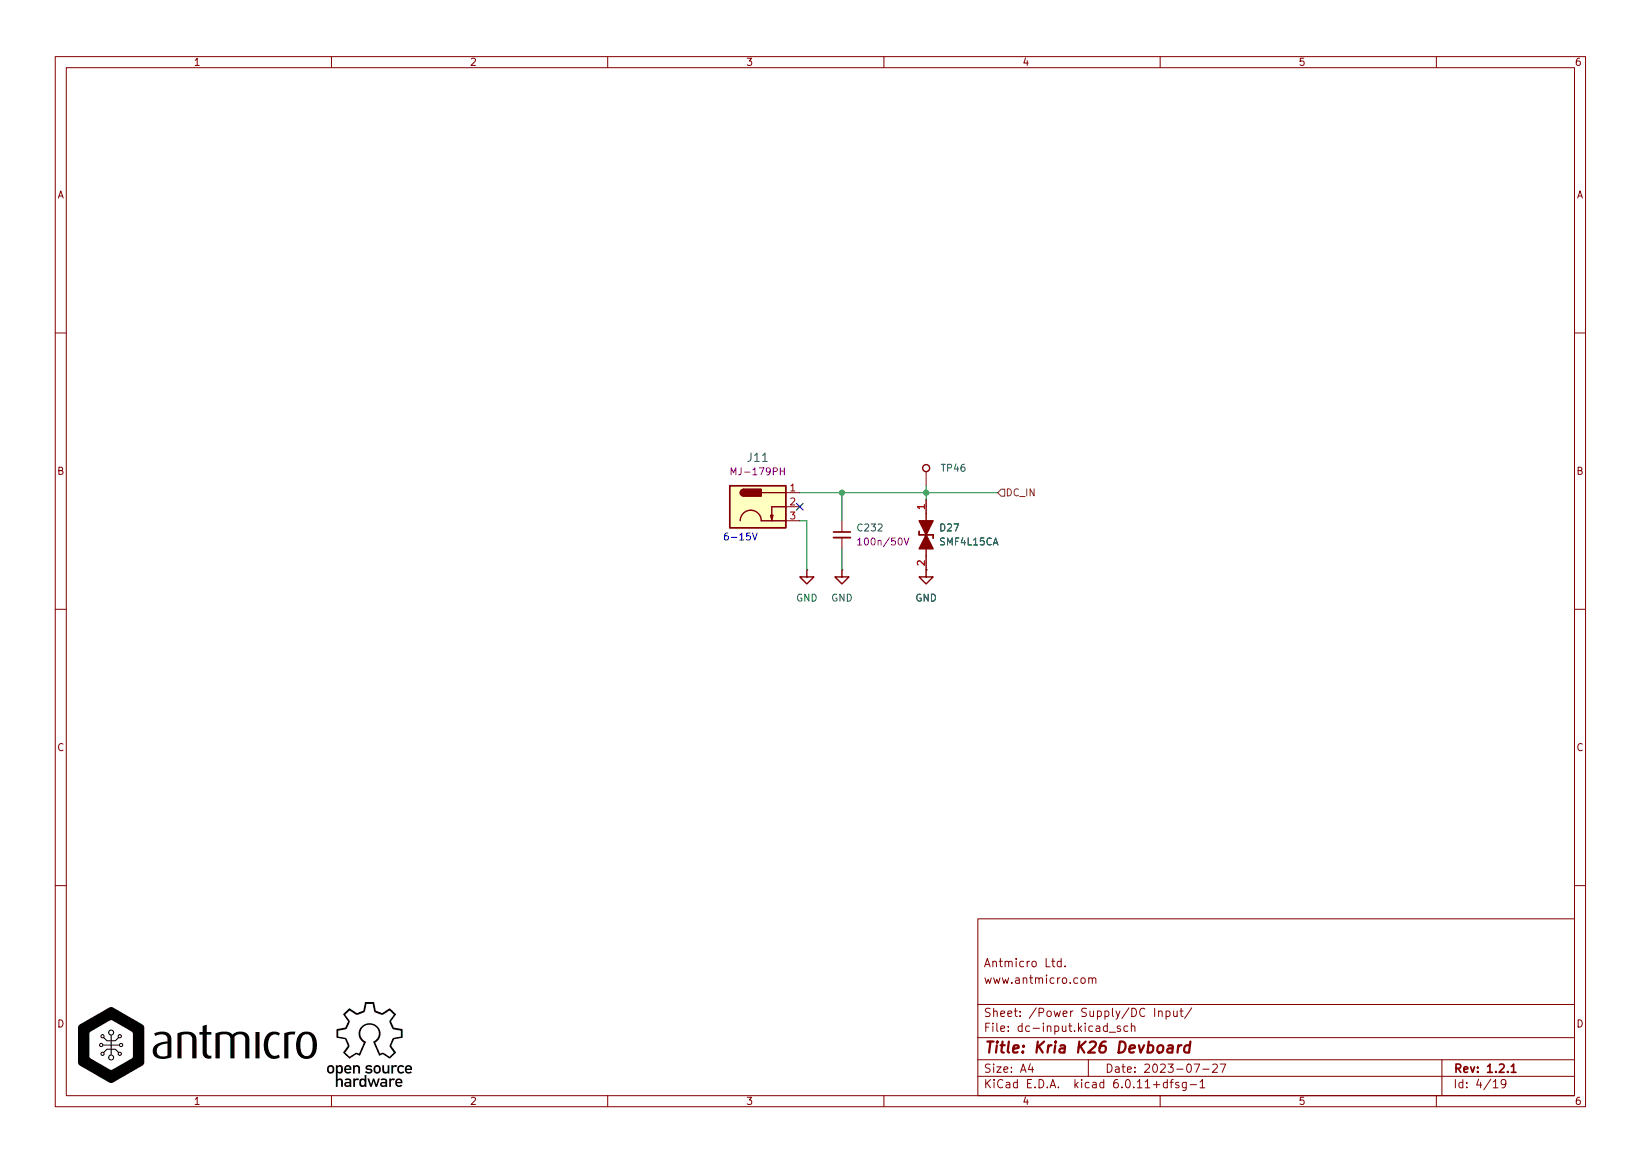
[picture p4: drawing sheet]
(kicad_sch (version 20211123) (generator eeschema)

 (paper "A4")

 (title_block
  (title "Kria K26 Devboard")
  (date "2023-07-27")
  (rev "1.2.1")
  (comment 1 "www.antmicro.com")
  (comment 2 "Antmicro Ltd."))

 (lib_symbols
  (symbol "kria-k26-devboard:BarrelJack_3167288" (pin_names hide) (in_bom yes) (on_board yes)
   (property "Reference" "J" (id 0) (at 17.78 -5.08 0) (effects (font (size 1.27 1.27) (thickness 0.15)) (justify left bottom)))
   (property "Value" "BarrelJack_3167288" (id 1) (at 17.78 -7.62 0) (effects (font (size 1.27 1.27) (thickness 0.15)) (justify left bottom)))
   (property "Footprint" "kria-k26-devboard-footprints:BarrelJack_3167288_Horizontal" (id 2) (at 17.78 -10.16 0) (effects (font (size 1.27 1.27) (thickness 0.15)) (justify left bottom) hide))
   (property "Datasheet" "https://www.farnell.com/datasheets/3167288.pdf" (id 3) (at 17.78 -12.7 0) (effects (font (size 1.27 1.27) (thickness 0.15)) (justify left bottom) hide))
   (property "Manufacturer" "Multicomp" (id 4) (at 17.78 -15.24 0) (effects (font (size 1.27 1.27) (thickness 0.15)) (justify left bottom) hide))
   (property "MPN" "MJ-179PH" (id 5) (at 17.78 -17.78 0) (effects (font (size 1.27 1.27) (thickness 0.15)) (justify left bottom) hide))
   (property "Author" "Antmicro" (id 6) (at 17.78 -20.32 0) (effects (font (size 1.27 1.27) (thickness 0.15)) (justify left bottom) hide))
   (property "License" "Apache-2.0" (id 7) (at 17.78 -22.86 0) (effects (font (size 1.27 1.27) (thickness 0.15)) (justify left bottom) hide))
   (symbol "BarrelJack_3167288_0_1"
    (polyline (pts (xy 5.08 -5.08) (xy 5.334 -4.064) (xy 4.826 -4.064) (xy 5.08 -5.08)) (stroke (width 0) (type default) (color 0 0 0 0)) (fill (type outline))))
   (symbol "BarrelJack_3167288_1_1"
    (polyline (pts (xy 2.54 -5.08) (xy 6.985 -5.08)) (stroke (width 0.254) (type default) (color 0 0 0 0)) (fill (type background)))
    (polyline (pts (xy 2.54 -2.54) (xy 5.08 -2.54)) (stroke (width 0.254) (type default) (color 0 0 0 0)) (fill (type background)))
    (polyline (pts (xy 2.54 0) (xy 6.985 0)) (stroke (width 0.254) (type default) (color 0 0 0 0)) (fill (type background)))
    (polyline (pts (xy 5.08 -2.54) (xy 5.08 -5.08)) (stroke (width 0.254) (type default) (color 0 0 0 0)) (fill (type background)))
    (rectangle (start 2.54 -6.35) (end 12.7 1.27) (stroke (width 0.254) (type default) (color 0 0 0 0)) (fill (type background)))
    (arc (start 6.985 -5.08) (mid 10.237 -6.427) (end 8.89 -3.175) (stroke (width 0.254) (type default) (color 0 0 0 0)) (fill (type none)))
    (rectangle (start 6.985 0.635) (end 10.16 -0.635) (stroke (width 0.254) (type default) (color 0 0 0 0)) (fill (type outline)))
    (arc (start 8.89 -3.175) (mid 7.543 -6.427) (end 10.795 -5.08) (stroke (width 0.254) (type default) (color 0 0 0 0)) (fill (type none)))
    (arc (start 10.16 0.635) (mid 9.711 -0.449) (end 10.795 0) (stroke (width 0.254) (type default) (color 0 0 0 0)) (fill (type outline)))
    (arc (start 10.795 0) (mid 9.711 0.449) (end 10.16 -0.635) (stroke (width 0.254) (type default) (color 0 0 0 0)) (fill (type outline)))
    (pin passive line (at 0 0 0) (length 2.54) (name "1" (effects (font (size 1.27 1.27)))) (number "1" (effects (font (size 1.27 1.27)))))
    (pin passive line (at 0 -2.54 0) (length 2.54) (name "2" (effects (font (size 1.27 1.27)))) (number "2" (effects (font (size 1.27 1.27)))))
    (pin passive line (at 0 -5.08 0) (length 2.54) (name "3" (effects (font (size 1.27 1.27)))) (number "3" (effects (font (size 1.27 1.27)))))))
  (symbol "kria-k26-devboard:C_100n_50V_0402" (pin_numbers hide) (pin_names hide) (in_bom yes) (on_board yes)
   (property "Reference" "C" (id 0) (at 20.32 -5.08 0) (effects (font (size 1.27 1.27) (thickness 0.15)) (justify left bottom)))
   (property "Value" "C_100n_50V_0402" (id 1) (at 20.32 -10.16 0) (effects (font (size 1.27 1.27) (thickness 0.15)) (justify left bottom) hide))
   (property "Footprint" "kria-k26-devboard-footprints:C_0402_1005Metric" (id 2) (at 20.32 -12.7 0) (effects (font (size 1.27 1.27) (thickness 0.15)) (justify left bottom) hide))
   (property "Datasheet" " " (id 3) (at 20.32 -15.24 0) (effects (font (size 1.27 1.27) (thickness 0.15)) (justify left bottom) hide))
   (property "MPN" "GRM155R71H104KE14D" (id 4) (at 20.32 -17.78 0) (effects (font (size 1.27 1.27) (thickness 0.15)) (justify left bottom) hide))
   (property "Manufacturer" "Murata" (id 5) (at 20.32 -20.32 0) (effects (font (size 1.27 1.27) (thickness 0.15)) (justify left bottom) hide))
   (property "License" "Apache-2.0" (id 6) (at 20.32 -22.86 0) (effects (font (size 1.27 1.27) (thickness 0.15)) (justify left bottom) hide))
   (property "Author" "Antmicro" (id 7) (at 20.32 -25.4 0) (effects (font (size 1.27 1.27) (thickness 0.15)) (justify left bottom) hide))
   (property "Val" "100n/50V" (id 8) (at 20.32 -7.62 0) (effects (font (size 1.27 1.27) (thickness 0.15)) (justify left bottom)))
   (property "Voltage" "" (id 9) (at 20.32 -27.94 0) (effects (font (size 1.27 1.27)) (justify left bottom) hide))
   (property "Dielectric" "" (id 10) (at 20.32 -30.48 0) (effects (font (size 1.27 1.27)) (justify left bottom) hide))
   (symbol "C_100n_50V_0402_0_1"
    (polyline (pts (xy 2.032 -1.524) (xy 2.032 1.524)) (stroke (width 0.3048) (type default) (color 0 0 0 0)) (fill (type none)))
    (polyline (pts (xy 3.048 -1.524) (xy 3.048 1.524)) (stroke (width 0.3302) (type default) (color 0 0 0 0)) (fill (type none))))
   (symbol "C_100n_50V_0402_1_1"
    (pin passive line (at 0 0 0) (length 2.032) (name "~" (effects (font (size 1.27 1.27)))) (number "1" (effects (font (size 1.27 1.27)))))
    (pin passive line (at 5.08 0 180) (length 2.032) (name "~" (effects (font (size 1.27 1.27)))) (number "2" (effects (font (size 1.27 1.27)))))))
  (symbol "kria-k26-devboard:GND" (power) (pin_numbers hide) (pin_names hide) (in_bom yes) (on_board yes)
   (property "Reference" "#PWR" (id 0) (at 8.89 -2.54 0) (effects (font (size 1.27 1.27) (thickness 0.15)) (justify left bottom)))
   (property "Value" "GND" (id 1) (at 8.89 -5.08 0) (effects (font (size 1.27 1.27) (thickness 0.15)) (justify left bottom) hide))
   (property "Footprint" "" (id 2) (at 8.89 -7.62 0) (effects (font (size 1.27 1.27) (thickness 0.15)) (justify left bottom) hide))
   (property "Datasheet" "" (id 3) (at 8.89 -12.7 0) (effects (font (size 1.27 1.27) (thickness 0.15)) (justify left bottom) hide))
   (property "Author" "Antmicro" (id 4) (at 8.89 -7.62 0) (effects (font (size 1.27 1.27) (thickness 0.15)) (justify left bottom) hide))
   (property "License" "Apache-2.0" (id 5) (at 8.89 -10.16 0) (effects (font (size 1.27 1.27) (thickness 0.15)) (justify left bottom) hide))
   (symbol "GND_1_1"
    (polyline (pts (xy 0 0) (xy 0 -1.27) (xy 1.27 -1.27) (xy 0 -2.54) (xy -1.27 -1.27) (xy 0 -1.27)) (stroke (width 0.254) (type default) (color 0 0 0 0)) (fill (type none)))
    (pin power_in line (at 0 0 270) (length 0) (name "GND" (effects (font (size 1.27 1.27)))) (number "1" (effects (font (size 1.27 1.27)))))))
  (symbol "kria-k26-devboard:SMF4L15CA" (pin_names hide) (in_bom yes) (on_board yes)
   (property "Reference" "D" (id 0) (at 26.67 -5.08 0) (effects (font (size 1.27 1.27) (thickness 0.15)) (justify left bottom)))
   (property "Value" "SMF4L15CA" (id 1) (at 26.67 -7.62 0) (effects (font (size 1.27 1.27) (thickness 0.15)) (justify left bottom)))
   (property "Footprint" "kria-k26-devboard-footprints:SOD-123FL" (id 2) (at 26.67 -10.16 0) (effects (font (size 1.27 1.27) (thickness 0.15)) (justify left bottom) hide))
   (property "Datasheet" "https://www.mouser.pl/datasheet/2/240/Littelfuse_TVS_Diode_SMF4L_Datasheet_pdf-1665786.pdf" (id 3) (at 26.67 -12.7 0) (effects (font (size 1.27 1.27) (thickness 0.15)) (justify left bottom) hide))
   (property "MPN" "SMF4L15CA" (id 4) (at 26.67 -15.24 0) (effects (font (size 1.27 1.27) (thickness 0.15)) (justify left bottom) hide))
   (property "Manufacturer" "Infineon Technologies" (id 5) (at 26.67 -17.78 0) (effects (font (size 1.27 1.27) (thickness 0.15)) (justify left bottom) hide))
   (property "Author" "Antmicro" (id 6) (at 26.67 -20.32 0) (effects (font (size 1.27 1.27) (thickness 0.15)) (justify left bottom) hide))
   (property "License" "Apache-2.0" (id 7) (at 26.67 -22.86 0) (effects (font (size 1.27 1.27) (thickness 0.15)) (justify left bottom) hide))
   (symbol "SMF4L15CA_1_1"
    (polyline (pts (xy 3.81 0) (xy 2.54 0)) (stroke (width 0.254) (type default) (color 0 0 0 0)) (fill (type none)))
    (polyline (pts (xy 5.08 0) (xy 6.35 0)) (stroke (width 0.254) (type default) (color 0 0 0 0)) (fill (type none)))
    (polyline (pts (xy 6.35 -1.27) (xy 5.715 -1.27)) (stroke (width 0.254) (type default) (color 0 0 0 0)) (fill (type none)))
    (polyline (pts (xy 6.35 -1.27) (xy 5.715 -1.27)) (stroke (width 0.254) (type default) (color 0 0 0 0)) (fill (type none)))
    (polyline (pts (xy 6.35 -1.27) (xy 6.35 1.27)) (stroke (width 0.254) (type default) (color 0 0 0 0)) (fill (type none)))
    (polyline (pts (xy 6.35 1.27) (xy 6.35 -1.27)) (stroke (width 0.254) (type default) (color 0 0 0 0)) (fill (type none)))
    (polyline (pts (xy 6.35 1.27) (xy 6.985 1.27)) (stroke (width 0.254) (type default) (color 0 0 0 0)) (fill (type none)))
    (polyline (pts (xy 6.35 1.27) (xy 6.985 1.27)) (stroke (width 0.254) (type default) (color 0 0 0 0)) (fill (type none)))
    (polyline (pts (xy 7.62 0) (xy 6.35 0)) (stroke (width 0.254) (type default) (color 0 0 0 0)) (fill (type none)))
    (polyline (pts (xy 8.89 0) (xy 10.16 0)) (stroke (width 0.254) (type default) (color 0 0 0 0)) (fill (type none)))
    (polyline (pts (xy 3.81 1.27) (xy 3.81 -1.27) (xy 6.35 0) (xy 3.81 1.27)) (stroke (width 0.254) (type default) (color 0 0 0 0)) (fill (type outline)))
    (polyline (pts (xy 8.89 -1.27) (xy 8.89 1.27) (xy 6.35 0) (xy 8.89 -1.27)) (stroke (width 0.254) (type default) (color 0 0 0 0)) (fill (type outline)))
    (pin passive line (at 0 0 0) (length 2.54) (name "1" (effects (font (size 1.27 1.27)))) (number "1" (effects (font (size 1.27 1.27)))))
    (pin passive line (at 12.7 0 180) (length 2.54) (name "2" (effects (font (size 1.27 1.27)))) (number "2" (effects (font (size 1.27 1.27)))))))
  (symbol "kria-k26-devboard:TP_0.75mm_SMD" (pin_numbers hide) (pin_names hide) (in_bom yes) (on_board yes)
   (property "Reference" "TP" (id 0) (at 17.78 -5.08 0) (effects (font (size 1.27 1.27) (thickness 0.15)) (justify left bottom)))
   (property "Value" "TP_0.75mm_SMD" (id 1) (at 17.78 -7.62 0) (effects (font (size 1.27 1.27) (thickness 0.15)) (justify left bottom) hide))
   (property "Footprint" "kria-k26-devboard-footprints:TP_SMD_0.75mm" (id 2) (at 17.78 -10.16 0) (effects (font (size 1.27 1.27) (thickness 0.15)) (justify left bottom) hide))
   (property "Datasheet" "" (id 3) (at 17.78 -12.7 0) (effects (font (size 1.27 1.27) (thickness 0.15)) (justify left bottom) hide))
   (property "MPN" "" (id 4) (at 17.78 -15.24 0) (effects (font (size 1.27 1.27) (thickness 0.15)) (justify left bottom) hide))
   (property "Manufacturer" "" (id 5) (at 17.78 -17.78 0) (effects (font (size 1.27 1.27) (thickness 0.15)) (justify left bottom) hide))
   (property "Author" "Antmicro" (id 6) (at 17.78 -20.32 0) (effects (font (size 1.27 1.27) (thickness 0.15)) (justify left bottom) hide))
   (property "License" "Apache-2.0" (id 7) (at 17.78 -22.86 0) (effects (font (size 1.27 1.27) (thickness 0.15)) (justify left bottom) hide))
   (symbol "TP_0.75mm_SMD_1_1"
    (circle (center 3.175 0) (radius 0.635) (stroke (width 0.254) (type default) (color 0 0 0 0)) (fill (type none)))
    (pin passive line (at 0 0 0) (length 2.54) (name "1" (effects (font (size 1.27 1.27)))) (number "1" (effects (font (size 1.27 1.27))))))))

 (junction (at 167.64 88.9) (diameter 0) (color 0 0 0 0))
 (junction (at 152.4 88.9) (diameter 0) (color 0 0 0 0))

 (no_connect (at 144.78 91.44))

 (wire (pts (xy 152.4 88.9) (xy 167.64 88.9)) (stroke (width 0) (type default) (color 0 0 0 0)))
 (wire (pts (xy 152.4 93.98) (xy 152.4 88.9)) (stroke (width 0) (type default) (color 0 0 0 0)))
 (wire (pts (xy 167.64 88.9) (xy 180.594 88.9)) (stroke (width 0) (type default) (color 0 0 0 0)))
 (wire (pts (xy 144.78 93.98) (xy 146.05 93.98)) (stroke (width 0) (type default) (color 0 0 0 0)))
 (wire (pts (xy 167.64 88.9) (xy 167.64 87.63)) (stroke (width 0) (type default) (color 0 0 0 0)))
 (wire (pts (xy 167.64 88.9) (xy 167.64 90.17)) (stroke (width 0) (type default) (color 0 0 0 0)))
 (wire (pts (xy 152.4 99.06) (xy 152.4 102.87)) (stroke (width 0) (type default) (color 0 0 0 0)))
 (wire (pts (xy 146.05 93.98) (xy 146.05 102.87)) (stroke (width 0) (type default) (color 0 0 0 0)))
 (wire (pts (xy 144.78 88.9) (xy 152.4 88.9)) (stroke (width 0) (type default) (color 0 0 0 0)))

 (image (at 35.715 188.81) (scale 0.4)
  (data))
 (image (at 66.83 188.81) (scale 0.15)
  (data))

 (text "6-15V" (at 130.81 97.79 0) (effects (font (size 1.27 1.27)) (justify left bottom)))

 (hierarchical_label "DC_IN" (shape input) (at 180.594 88.9 0) (effects (font (size 1.27 1.27)) (justify left)))

 (symbol (lib_id "kria-k26-devboard:SMF4L15CA") (at 167.64 90.17 270) (unit 1) (in_bom yes) (on_board yes) (fields_autoplaced)
  (property "Reference" "D27" (id 0) (at 169.926 95.2499 90) (effects (font (size 1.27 1.27)) (justify left)))
  (property "Value" "SMF4L15CA" (id 1) (at 169.926 97.7899 90) (effects (font (size 1.27 1.27) (thickness 0.15)) (justify left)))
  (property "Footprint" "kria-k26-devboard-footprints:SOD-123FL" (id 2) (at 167.64 90.17 0) (effects (font (size 1.27 1.27) (thickness 0.15)) (justify left bottom) hide))
  (property "Datasheet" "https://www.mouser.pl/datasheet/2/240/Littelfuse_TVS_Diode_SMF4L_Datasheet_pdf-1665786.pdf" (id 3) (at 167.64 90.17 0) (effects (font (size 1.27 1.27) (thickness 0.15)) (justify left bottom) hide))
  (property "MPN" "SMF4L15CA" (id 4) (at 167.64 90.17 0) (effects (font (size 1.27 1.27) (thickness 0.15)) (justify left bottom) hide))
  (property "Manufacturer" "Infineon Technologies" (id 5) (at 167.64 90.17 0) (effects (font (size 1.27 1.27) (thickness 0.15)) (justify left bottom) hide))
  (property "Author" "Antmicro" (id 6) (at 147.32 116.84 0) (effects (font (size 1.27 1.27) (thickness 0.15)) (justify left bottom) hide))
  (property "License" "Apache-2.0" (id 7) (at 144.78 116.84 0) (effects (font (size 1.27 1.27) (thickness 0.15)) (justify left bottom) hide)) (pin "1") (pin "2"))

 (symbol (lib_id "kria-k26-devboard:BarrelJack_3167288") (at 144.78 88.9 0) (mirror y) (unit 1) (in_bom yes) (on_board yes)
  (property "Reference" "J11" (id 0) (at 137.16 82.55 0) (effects (font (size 1.524 1.524))))
  (property "Value" "BarrelJack_3167288" (id 1) (at 137.16 85.09 0) (effects (font (size 1.27 1.27) (thickness 0.15)) hide))
  (property "Footprint" "kria-k26-devboard-footprints:BarrelJack_3167288_Horizontal" (id 2) (at 143.51 97.79 0) (effects (font (size 1.27 1.27) (thickness 0.15)) (justify left bottom) hide))
  (property "Datasheet" "https://www.farnell.com/datasheets/3167288.pdf" (id 3) (at 144.78 88.9 0) (effects (font (size 1.27 1.27) (thickness 0.15)) (justify left bottom) hide))
  (property "Manufacturer" "Multicomp" (id 4) (at 144.145 100.965 0) (effects (font (size 1.27 1.27) (thickness 0.15)) (justify left bottom) hide))
  (property "MPN" "MJ-179PH" (id 5) (at 137.16 85.09 0) (effects (font (size 1.27 1.27) (thickness 0.15))))
  (property "Author" "Antmicro" (id 6) (at 127 109.22 0) (effects (font (size 1.27 1.27) (thickness 0.15)) (justify left bottom) hide))
  (property "License" "Apache-2.0" (id 7) (at 127 111.76 0) (effects (font (size 1.27 1.27) (thickness 0.15)) (justify left bottom) hide)) (pin "1") (pin "2") (pin "3"))

 (symbol (lib_id "kria-k26-devboard:GND") (at 146.05 102.87 0) (unit 1) (in_bom yes) (on_board yes) (fields_autoplaced)
  (property "Reference" "#PWR0396" (id 0) (at 146.05 109.22 0) (effects (font (size 1.27 1.27)) hide))
  (property "Value" "GND" (id 1) (at 146.05 107.95 0))
  (property "Footprint" "" (id 2) (at 154.94 110.49 0) (effects (font (size 1.27 1.27) (thickness 0.15)) (justify left bottom) hide))
  (property "Datasheet" "" (id 3) (at 154.94 115.57 0) (effects (font (size 1.27 1.27) (thickness 0.15)) (justify left bottom) hide))
  (property "Author" "Antmicro" (id 4) (at 154.94 110.49 0) (effects (font (size 1.27 1.27) (thickness 0.15)) (justify left bottom) hide))
  (property "License" "Apache-2.0" (id 5) (at 154.94 113.03 0) (effects (font (size 1.27 1.27) (thickness 0.15)) (justify left bottom) hide)) (pin "1"))

 (symbol (lib_id "kria-k26-devboard:C_100n_50V_0402") (at 152.4 93.98 270) (unit 1) (in_bom yes) (on_board yes) (fields_autoplaced)
  (property "Reference" "C232" (id 0) (at 154.94 95.2562 90) (effects (font (size 1.27 1.27)) (justify left)))
  (property "Value" "C_100n_50V_0402" (id 1) (at 152.4 93.98 0) (effects (font (size 1.27 1.27) (thickness 0.15)) (justify left bottom) hide))
  (property "Footprint" "kria-k26-devboard-footprints:C_0402_1005Metric" (id 2) (at 152.4 93.98 0) (effects (font (size 1.27 1.27) (thickness 0.15)) (justify left bottom) hide))
  (property "Datasheet" " " (id 3) (at 152.4 93.98 0) (effects (font (size 1.27 1.27) (thickness 0.15)) (justify left bottom) hide))
  (property "MPN" "GRM155R71H104KE14D" (id 4) (at 152.4 93.98 0) (effects (font (size 1.27 1.27) (thickness 0.15)) (justify left bottom) hide))
  (property "Manufacturer" "Murata" (id 5) (at 152.4 93.98 0) (effects (font (size 1.27 1.27) (thickness 0.15)) (justify left bottom) hide))
  (property "Val" "100n/50V" (id 6) (at 154.94 97.7962 90) (effects (font (size 1.27 1.27) (thickness 0.15)) (justify left)))
  (property "License" "Apache-2.0" (id 7) (at 129.54 114.3 0) (effects (font (size 1.27 1.27) (thickness 0.15)) (justify left bottom) hide))
  (property "Author" "Antmicro" (id 8) (at 127 114.3 0) (effects (font (size 1.27 1.27) (thickness 0.15)) (justify left bottom) hide))
  (property "Voltage" "" (id 9) (at 124.46 114.3 0) (effects (font (size 1.27 1.27)) (justify left bottom) hide))
  (property "Dielectric" "" (id 10) (at 121.92 114.3 0) (effects (font (size 1.27 1.27)) (justify left bottom) hide)) (pin "1") (pin "2"))

 (symbol (lib_id "kria-k26-devboard:TP_0.75mm_SMD") (at 167.64 87.63 90) (unit 1) (in_bom yes) (on_board yes) (fields_autoplaced)
  (property "Reference" "TP46" (id 0) (at 170.18 84.4549 90) (effects (font (size 1.27 1.27)) (justify right)))
  (property "Value" "TP_0.75mm_SMD" (id 1) (at 170.18 87.63 0) (effects (font (size 1.27 1.27) (thickness 0.15)) (justify left bottom) hide))
  (property "Footprint" "kria-k26-devboard-footprints:TP_SMD_0.75mm" (id 2) (at 162.56 82.55 0) (effects (font (size 1.27 1.27) (thickness 0.15)) (justify left bottom) hide))
  (property "Datasheet" "" (id 3) (at 160.02 82.55 0) (effects (font (size 1.27 1.27) (thickness 0.15)) (justify left bottom) hide))
  (property "MPN" "" (id 4) (at 167.64 87.63 0) (effects (font (size 1.27 1.27) (thickness 0.15)) (justify left bottom) hide))
  (property "Manufacturer" "" (id 5) (at 167.64 87.63 0) (effects (font (size 1.27 1.27) (thickness 0.15)) (justify left bottom) hide))
  (property "Author" "Antmicro" (id 6) (at 182.88 72.39 0) (effects (font (size 1.27 1.27) (thickness 0.15)) (justify left bottom) hide))
  (property "License" "Apache-2.0" (id 7) (at 185.42 72.39 0) (effects (font (size 1.27 1.27) (thickness 0.15)) (justify left bottom) hide)) (pin "1"))

 (symbol (lib_id "kria-k26-devboard:GND") (at 167.64 102.87 0) (unit 1) (in_bom yes) (on_board yes) (fields_autoplaced)
  (property "Reference" "#PWR0107" (id 0) (at 167.64 109.22 0) (effects (font (size 1.27 1.27)) hide))
  (property "Value" "GND" (id 1) (at 167.64 107.95 0))
  (property "Footprint" "" (id 2) (at 176.53 110.49 0) (effects (font (size 1.27 1.27) (thickness 0.15)) (justify left bottom) hide))
  (property "Datasheet" "" (id 3) (at 176.53 115.57 0) (effects (font (size 1.27 1.27) (thickness 0.15)) (justify left bottom) hide))
  (property "Author" "Antmicro" (id 4) (at 176.53 110.49 0) (effects (font (size 1.27 1.27) (thickness 0.15)) (justify left bottom) hide))
  (property "License" "Apache-2.0" (id 5) (at 176.53 113.03 0) (effects (font (size 1.27 1.27) (thickness 0.15)) (justify left bottom) hide)) (pin "1"))

 (symbol (lib_id "kria-k26-devboard:GND") (at 152.4 102.87 0) (unit 1) (in_bom yes) (on_board yes) (fields_autoplaced)
  (property "Reference" "#PWR0104" (id 0) (at 152.4 109.22 0) (effects (font (size 1.27 1.27)) hide))
  (property "Value" "GND" (id 1) (at 152.4 107.95 0))
  (property "Footprint" "" (id 2) (at 161.29 110.49 0) (effects (font (size 1.27 1.27) (thickness 0.15)) (justify left bottom) hide))
  (property "Datasheet" "" (id 3) (at 161.29 115.57 0) (effects (font (size 1.27 1.27) (thickness 0.15)) (justify left bottom) hide))
  (property "Author" "Antmicro" (id 4) (at 161.29 110.49 0) (effects (font (size 1.27 1.27) (thickness 0.15)) (justify left bottom) hide))
  (property "License" "Apache-2.0" (id 5) (at 161.29 113.03 0) (effects (font (size 1.27 1.27) (thickness 0.15)) (justify left bottom) hide)) (pin "1")))
